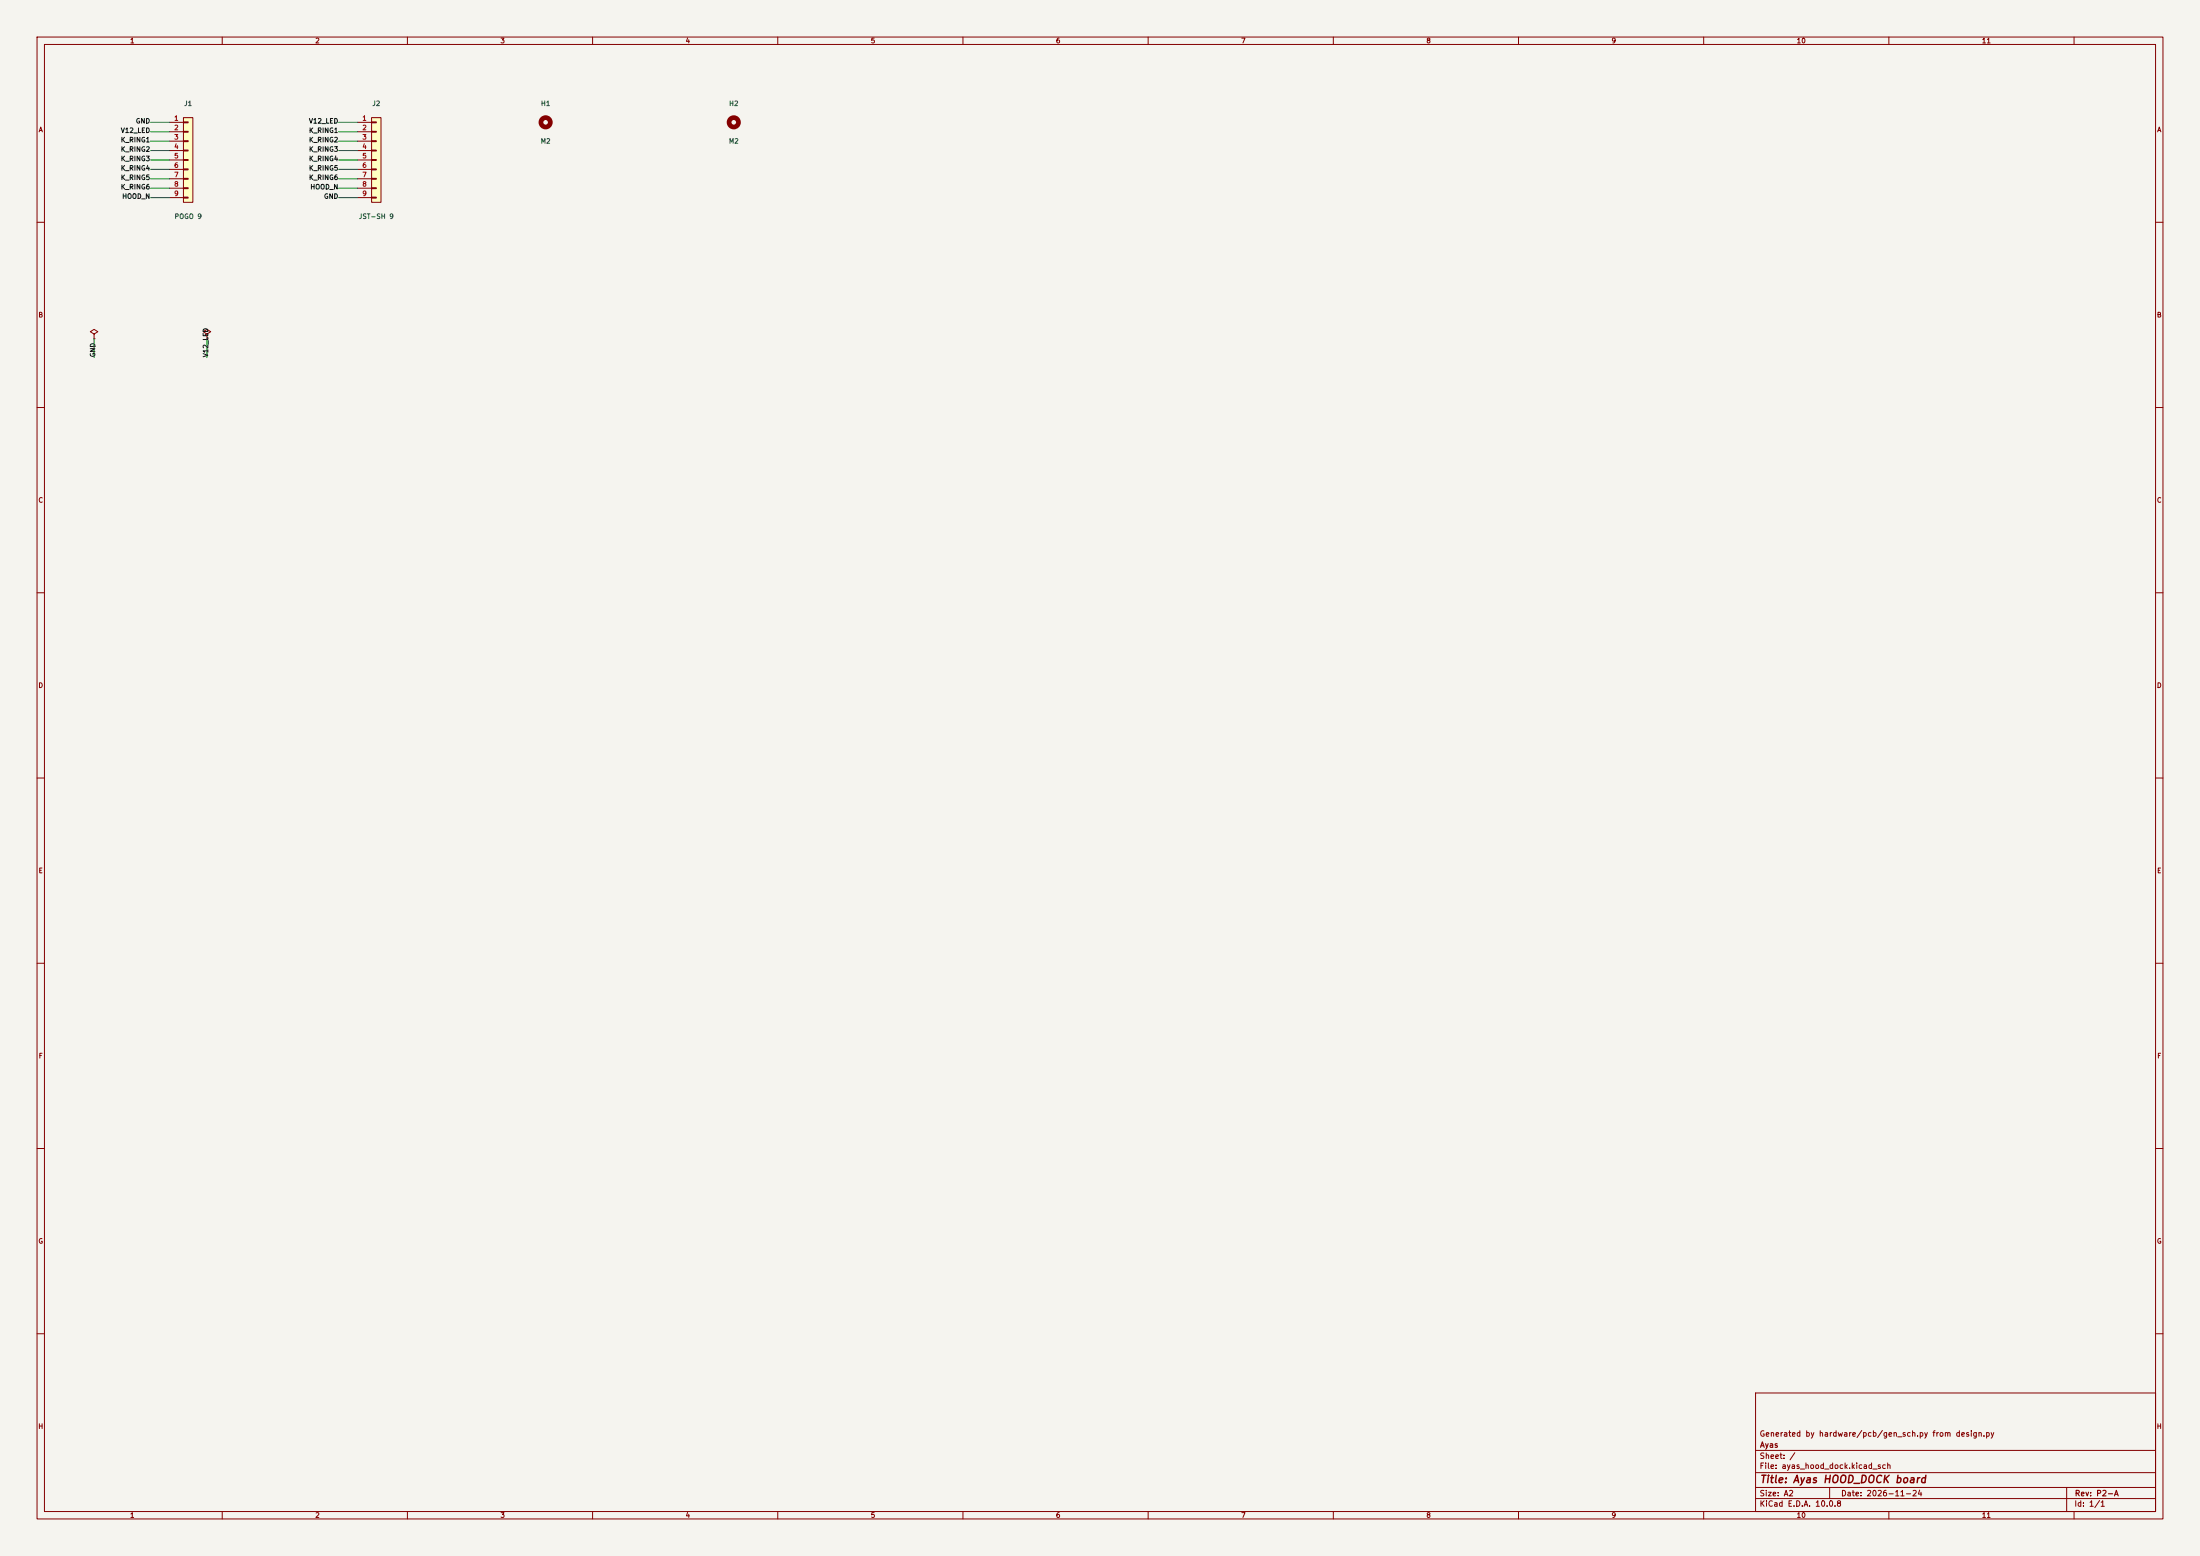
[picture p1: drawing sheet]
(kicad_sch
 (version 20250114)
 (generator "eeschema")
 (generator_version "9.0")
 (paper "A2")
 (title_block
  (title "Ayas HOOD_DOCK board")
  (date "2026-11-24")
  (rev "P2-A")
  (company "Ayas")
  (comment 1 "Generated by hardware/pcb/gen_sch.py from design.py"))
 (lib_symbols
  (symbol
   "Connector_Generic:Conn_01x09"
   (pin_names
    (offset 1.016) (hide yes)) (exclude_from_sim no) (in_bom yes) (on_board yes)
   (in_pos_files yes)
   (duplicate_pin_numbers_are_jumpers no)
   (property
    "Reference"
    "J" (at 0 12.7 0) (show_name no) (do_not_autoplace no) (effects (font (size 1.27 1.27))))
   (property
    "Value"
    "Conn_01x09" (at 0 -12.7 0) (show_name no) (do_not_autoplace no) (effects (font (size 1.27 1.27))))
   (property
    "Footprint"
    "" (at 0 0 0) (show_name no) (do_not_autoplace no) (hide yes) (effects (font (size 1.27 1.27))))
   (property
    "Datasheet"
    "" (at 0 0 0) (show_name no) (do_not_autoplace no) (hide yes) (effects (font (size 1.27 1.27))))
   (property
    "Description"
    "Generic connector, single row, 01x09, script generated (kicad-library-utils/schlib/autogen/connector/)" (at 0 0 0) (show_name no) (do_not_autoplace no) (hide yes) (effects (font (size 1.27 1.27))))
   (property
    "ki_keywords"
    "connector" (at 0 0 0) (show_name no) (do_not_autoplace no) (hide yes) (effects (font (size 1.27 1.27))))
   (property
    "ki_fp_filters"
    "Connector*:*_1x??_*" (at 0 0 0) (show_name no) (do_not_autoplace no) (hide yes) (effects (font (size 1.27 1.27))))
   (symbol
    "Conn_01x09_1_1"
    (rectangle (start -1.27 11.43) (end 1.27 -11.43) (stroke (width 0.254) (type default)) (fill (type background)))
    (rectangle (start -1.27 10.287) (end 0 10.033) (stroke (width 0.1524) (type default)) (fill (type none)))
    (rectangle (start -1.27 7.747) (end 0 7.493) (stroke (width 0.1524) (type default)) (fill (type none)))
    (rectangle (start -1.27 5.207) (end 0 4.953) (stroke (width 0.1524) (type default)) (fill (type none)))
    (rectangle (start -1.27 2.667) (end 0 2.413) (stroke (width 0.1524) (type default)) (fill (type none)))
    (rectangle (start -1.27 0.127) (end 0 -0.127) (stroke (width 0.1524) (type default)) (fill (type none)))
    (rectangle (start -1.27 -2.413) (end 0 -2.667) (stroke (width 0.1524) (type default)) (fill (type none)))
    (rectangle (start -1.27 -4.953) (end 0 -5.207) (stroke (width 0.1524) (type default)) (fill (type none)))
    (rectangle (start -1.27 -7.493) (end 0 -7.747) (stroke (width 0.1524) (type default)) (fill (type none)))
    (rectangle (start -1.27 -10.033) (end 0 -10.287) (stroke (width 0.1524) (type default)) (fill (type none)))
    (pin
    passive
    line (at -5.08 10.16 0) (length 3.81) (name
    "Pin_1" (effects (font (size 1.27 1.27)))) (number
    "1" (effects (font (size 1.27 1.27)))))
    (pin
    passive
    line (at -5.08 7.62 0) (length 3.81) (name
    "Pin_2" (effects (font (size 1.27 1.27)))) (number
    "2" (effects (font (size 1.27 1.27)))))
    (pin
    passive
    line (at -5.08 5.08 0) (length 3.81) (name
    "Pin_3" (effects (font (size 1.27 1.27)))) (number
    "3" (effects (font (size 1.27 1.27)))))
    (pin
    passive
    line (at -5.08 2.54 0) (length 3.81) (name
    "Pin_4" (effects (font (size 1.27 1.27)))) (number
    "4" (effects (font (size 1.27 1.27)))))
    (pin
    passive
    line (at -5.08 0 0) (length 3.81) (name
    "Pin_5" (effects (font (size 1.27 1.27)))) (number
    "5" (effects (font (size 1.27 1.27)))))
    (pin
    passive
    line (at -5.08 -2.54 0) (length 3.81) (name
    "Pin_6" (effects (font (size 1.27 1.27)))) (number
    "6" (effects (font (size 1.27 1.27)))))
    (pin
    passive
    line (at -5.08 -5.08 0) (length 3.81) (name
    "Pin_7" (effects (font (size 1.27 1.27)))) (number
    "7" (effects (font (size 1.27 1.27)))))
    (pin
    passive
    line (at -5.08 -7.62 0) (length 3.81) (name
    "Pin_8" (effects (font (size 1.27 1.27)))) (number
    "8" (effects (font (size 1.27 1.27)))))
    (pin
    passive
    line (at -5.08 -10.16 0) (length 3.81) (name
    "Pin_9" (effects (font (size 1.27 1.27)))) (number
    "9" (effects (font (size 1.27 1.27))))))
   (embedded_fonts no))
  (symbol
   "Mechanical:MountingHole"
   (pin_names
    (offset 1.016)) (exclude_from_sim no) (in_bom no) (on_board yes)
   (in_pos_files yes)
   (duplicate_pin_numbers_are_jumpers no)
   (property
    "Reference"
    "H" (at 0 5.08 0) (show_name no) (do_not_autoplace no) (effects (font (size 1.27 1.27))))
   (property
    "Value"
    "MountingHole" (at 0 3.175 0) (show_name no) (do_not_autoplace no) (effects (font (size 1.27 1.27))))
   (property
    "Footprint"
    "" (at 0 0 0) (show_name no) (do_not_autoplace no) (hide yes) (effects (font (size 1.27 1.27))))
   (property
    "Datasheet"
    "" (at 0 0 0) (show_name no) (do_not_autoplace no) (hide yes) (effects (font (size 1.27 1.27))))
   (property
    "Description"
    "Mounting Hole without connection" (at 0 0 0) (show_name no) (do_not_autoplace no) (hide yes) (effects (font (size 1.27 1.27))))
   (property
    "ki_keywords"
    "mounting hole" (at 0 0 0) (show_name no) (do_not_autoplace no) (hide yes) (effects (font (size 1.27 1.27))))
   (property
    "ki_fp_filters"
    "MountingHole*" (at 0 0 0) (show_name no) (do_not_autoplace no) (hide yes) (effects (font (size 1.27 1.27))))
   (symbol
    "MountingHole_0_1"
    (circle (center 0 0) (radius 1.27) (stroke (width 1.27) (type default)) (fill (type none))))
   (embedded_fonts no))
  (symbol
   "power:PWR_FLAG"
   (power global)
   (pin_numbers (hide yes))
   (pin_names
    (offset 0) (hide yes)) (exclude_from_sim no) (in_bom yes) (on_board yes)
   (in_pos_files yes)
   (duplicate_pin_numbers_are_jumpers no)
   (property
    "Reference"
    "#FLG" (at 0 1.905 0) (show_name no) (do_not_autoplace no) (hide yes) (effects (font (size 1.27 1.27))))
   (property
    "Value"
    "PWR_FLAG" (at 0 3.81 0) (show_name no) (do_not_autoplace no) (effects (font (size 1.27 1.27))))
   (property
    "Footprint"
    "" (at 0 0 0) (show_name no) (do_not_autoplace no) (hide yes) (effects (font (size 1.27 1.27))))
   (property
    "Datasheet"
    "" (at 0 0 0) (show_name no) (do_not_autoplace no) (hide yes) (effects (font (size 1.27 1.27))))
   (property
    "Description"
    "Special symbol for telling ERC where power comes from" (at 0 0 0) (show_name no) (do_not_autoplace no) (hide yes) (effects (font (size 1.27 1.27))))
   (property
    "ki_keywords"
    "flag power" (at 0 0 0) (show_name no) (do_not_autoplace no) (hide yes) (effects (font (size 1.27 1.27))))
   (symbol
    "PWR_FLAG_0_0"
    (pin
    power_out
    line (at 0 0 90) (length 0) (name
    "" (effects (font (size 1.27 1.27)))) (number
    "1" (effects (font (size 1.27 1.27))))))
   (symbol
    "PWR_FLAG_0_1"
    (polyline (pts (xy 0 0) (xy 0 1.27) (xy -1.016 1.905) (xy 0 2.54) (xy 1.016 1.905) (xy 0 1.27)) (stroke (width 0) (type default)) (fill (type none))))
   (embedded_fonts no)))
 (symbol
  (lib_id "Connector_Generic:Conn_01x09") (at 50.8 43.18 0) (unit 1) (exclude_from_sim no) (in_bom yes) (on_board yes) (dnp no)
  (property
   "Reference"
   "J1" (at 50.8 27.94 0) (effects (font (size 1.27 1.27))))
  (property
   "Value"
   "POGO 9" (at 50.8 58.42 0) (effects (font (size 1.27 1.27))))
  (property
   "Footprint"
   "ayas:Pogo_1x09_P2.54mm" (at 50.8 43.18 0) (effects (font (size 1.27 1.27)) (hide yes)))
  (property
   "Datasheet"
   "" (at 50.8 43.18 0) (effects (font (size 1.27 1.27)) (hide yes)))
  (property
   "MPN"
   "Mill-Max 0906 series spring pins (verify)" (at 50.8 43.18 0) (effects (font (size 1.27 1.27)) (hide yes)))
  (property
   "Note"
   "spring pins up through the top wall" (at 50.8 43.18 0) (effects (font (size 1.27 1.27)) (hide yes)))
  (pin
   "1")
  (pin
   "2")
  (pin
   "3")
  (pin
   "4")
  (pin
   "5")
  (pin
   "6")
  (pin
   "7")
  (pin
   "8")
  (pin
   "9")
  (instances (project
    "ayas_hood_dock" (path
    "/3084ad0e-a2b0-4c2e-b8a7-77e96d8a41d8" (reference "J1") (unit 1)))))
 (wire (pts (xy 45.72 33.02) (xy 40.64 33.02)) (stroke (width 0) (type default)))
 (label
  "GND" (at 40.64 33.02 180) (effects (font (size 1.27 1.27)) (justify right)))
 (wire (pts (xy 45.72 35.56) (xy 40.64 35.56)) (stroke (width 0) (type default)))
 (label
  "V12_LED" (at 40.64 35.56 180) (effects (font (size 1.27 1.27)) (justify right)))
 (wire (pts (xy 45.72 38.1) (xy 40.64 38.1)) (stroke (width 0) (type default)))
 (label
  "K_RING1" (at 40.64 38.1 180) (effects (font (size 1.27 1.27)) (justify right)))
 (wire (pts (xy 45.72 40.64) (xy 40.64 40.64)) (stroke (width 0) (type default)))
 (label
  "K_RING2" (at 40.64 40.64 180) (effects (font (size 1.27 1.27)) (justify right)))
 (wire (pts (xy 45.72 43.18) (xy 40.64 43.18)) (stroke (width 0) (type default)))
 (label
  "K_RING3" (at 40.64 43.18 180) (effects (font (size 1.27 1.27)) (justify right)))
 (wire (pts (xy 45.72 45.72) (xy 40.64 45.72)) (stroke (width 0) (type default)))
 (label
  "K_RING4" (at 40.64 45.72 180) (effects (font (size 1.27 1.27)) (justify right)))
 (wire (pts (xy 45.72 48.26) (xy 40.64 48.26)) (stroke (width 0) (type default)))
 (label
  "K_RING5" (at 40.64 48.26 180) (effects (font (size 1.27 1.27)) (justify right)))
 (wire (pts (xy 45.72 50.8) (xy 40.64 50.8)) (stroke (width 0) (type default)))
 (label
  "K_RING6" (at 40.64 50.8 180) (effects (font (size 1.27 1.27)) (justify right)))
 (wire (pts (xy 45.72 53.34) (xy 40.64 53.34)) (stroke (width 0) (type default)))
 (label
  "HOOD_N" (at 40.64 53.34 180) (effects (font (size 1.27 1.27)) (justify right)))
 (symbol
  (lib_id "Connector_Generic:Conn_01x09") (at 101.6 43.18 0) (unit 1) (exclude_from_sim no) (in_bom yes) (on_board yes) (dnp no)
  (property
   "Reference"
   "J2" (at 101.6 27.94 0) (effects (font (size 1.27 1.27))))
  (property
   "Value"
   "JST-SH 9" (at 101.6 58.42 0) (effects (font (size 1.27 1.27))))
  (property
   "Footprint"
   "Connector_JST:JST_SH_SM09B-SRSS-TB_1x09-1MP_P1.00mm_Horizontal" (at 101.6 43.18 0) (effects (font (size 1.27 1.27)) (hide yes)))
  (property
   "Datasheet"
   "" (at 101.6 43.18 0) (effects (font (size 1.27 1.27)) (hide yes)))
  (property
   "MPN"
   "SM09B-SRSS-TB (JST)" (at 101.6 43.18 0) (effects (font (size 1.27 1.27)) (hide yes)))
  (property
   "Note"
   "HOOD: to LIGHT/IO J5 (9-way)" (at 101.6 43.18 0) (effects (font (size 1.27 1.27)) (hide yes)))
  (pin
   "1")
  (pin
   "2")
  (pin
   "3")
  (pin
   "4")
  (pin
   "5")
  (pin
   "6")
  (pin
   "7")
  (pin
   "8")
  (pin
   "9")
  (instances (project
    "ayas_hood_dock" (path
    "/3084ad0e-a2b0-4c2e-b8a7-77e96d8a41d8" (reference "J2") (unit 1)))))
 (wire (pts (xy 96.52 33.02) (xy 91.44 33.02)) (stroke (width 0) (type default)))
 (label
  "V12_LED" (at 91.44 33.02 180) (effects (font (size 1.27 1.27)) (justify right)))
 (wire (pts (xy 96.52 35.56) (xy 91.44 35.56)) (stroke (width 0) (type default)))
 (label
  "K_RING1" (at 91.44 35.56 180) (effects (font (size 1.27 1.27)) (justify right)))
 (wire (pts (xy 96.52 38.1) (xy 91.44 38.1)) (stroke (width 0) (type default)))
 (label
  "K_RING2" (at 91.44 38.1 180) (effects (font (size 1.27 1.27)) (justify right)))
 (wire (pts (xy 96.52 40.64) (xy 91.44 40.64)) (stroke (width 0) (type default)))
 (label
  "K_RING3" (at 91.44 40.64 180) (effects (font (size 1.27 1.27)) (justify right)))
 (wire (pts (xy 96.52 43.18) (xy 91.44 43.18)) (stroke (width 0) (type default)))
 (label
  "K_RING4" (at 91.44 43.18 180) (effects (font (size 1.27 1.27)) (justify right)))
 (wire (pts (xy 96.52 45.72) (xy 91.44 45.72)) (stroke (width 0) (type default)))
 (label
  "K_RING5" (at 91.44 45.72 180) (effects (font (size 1.27 1.27)) (justify right)))
 (wire (pts (xy 96.52 48.26) (xy 91.44 48.26)) (stroke (width 0) (type default)))
 (label
  "K_RING6" (at 91.44 48.26 180) (effects (font (size 1.27 1.27)) (justify right)))
 (wire (pts (xy 96.52 50.8) (xy 91.44 50.8)) (stroke (width 0) (type default)))
 (label
  "HOOD_N" (at 91.44 50.8 180) (effects (font (size 1.27 1.27)) (justify right)))
 (wire (pts (xy 96.52 53.34) (xy 91.44 53.34)) (stroke (width 0) (type default)))
 (label
  "GND" (at 91.44 53.34 180) (effects (font (size 1.27 1.27)) (justify right)))
 (symbol
  (lib_id "Mechanical:MountingHole") (at 147.32 33.02 0) (unit 1) (exclude_from_sim no) (in_bom yes) (on_board yes) (dnp no)
  (property
   "Reference"
   "H1" (at 147.32 27.94 0) (effects (font (size 1.27 1.27))))
  (property
   "Value"
   "M2" (at 147.32 38.1 0) (effects (font (size 1.27 1.27))))
  (property
   "Footprint"
   "MountingHole:MountingHole_2.2mm_M2" (at 147.32 33.02 0) (effects (font (size 1.27 1.27)) (hide yes)))
  (property
   "Datasheet"
   "" (at 147.32 33.02 0) (effects (font (size 1.27 1.27)) (hide yes)))
  (property
   "MPN"
   "" (at 147.32 33.02 0) (effects (font (size 1.27 1.27)) (hide yes)))
  (instances (project
    "ayas_hood_dock" (path
    "/3084ad0e-a2b0-4c2e-b8a7-77e96d8a41d8" (reference "H1") (unit 1)))))
 (symbol
  (lib_id "Mechanical:MountingHole") (at 198.12 33.02 0) (unit 1) (exclude_from_sim no) (in_bom yes) (on_board yes) (dnp no)
  (property
   "Reference"
   "H2" (at 198.12 27.94 0) (effects (font (size 1.27 1.27))))
  (property
   "Value"
   "M2" (at 198.12 38.1 0) (effects (font (size 1.27 1.27))))
  (property
   "Footprint"
   "MountingHole:MountingHole_2.2mm_M2" (at 198.12 33.02 0) (effects (font (size 1.27 1.27)) (hide yes)))
  (property
   "Datasheet"
   "" (at 198.12 33.02 0) (effects (font (size 1.27 1.27)) (hide yes)))
  (property
   "MPN"
   "" (at 198.12 33.02 0) (effects (font (size 1.27 1.27)) (hide yes)))
  (instances (project
    "ayas_hood_dock" (path
    "/3084ad0e-a2b0-4c2e-b8a7-77e96d8a41d8" (reference "H2") (unit 1)))))
 (symbol
  (lib_id "power:PWR_FLAG") (at 25.4 91.44 0) (unit 1) (exclude_from_sim no) (in_bom no) (on_board no) (dnp no)
  (property
   "Reference"
   "#FLG01" (at 25.4 86.44 0) (effects (font (size 1.27 1.27)) (hide yes)))
  (property
   "Value"
   "PWR_FLAG" (at 25.4 87.94 0) (effects (font (size 1.27 1.27)) (hide yes)))
  (property
   "Footprint"
   "" (at 25.4 91.44 0) (effects (font (size 1.27 1.27)) (hide yes)))
  (pin
   "1")
  (instances (project
    "ayas_hood_dock" (path
    "/3084ad0e-a2b0-4c2e-b8a7-77e96d8a41d8" (reference "#FLG01") (unit 1)))))
 (wire (pts (xy 25.4 91.44) (xy 25.4 96.52)) (stroke (width 0) (type default)))
 (label
  "GND" (at 25.4 96.52 270) (effects (font (size 1.27 1.27)) (justify left)))
 (symbol
  (lib_id "power:PWR_FLAG") (at 55.88 91.44 0) (unit 1) (exclude_from_sim no) (in_bom no) (on_board no) (dnp no)
  (property
   "Reference"
   "#FLG02" (at 55.88 86.44 0) (effects (font (size 1.27 1.27)) (hide yes)))
  (property
   "Value"
   "PWR_FLAG" (at 55.88 87.94 0) (effects (font (size 1.27 1.27)) (hide yes)))
  (property
   "Footprint"
   "" (at 55.88 91.44 0) (effects (font (size 1.27 1.27)) (hide yes)))
  (pin
   "1")
  (instances (project
    "ayas_hood_dock" (path
    "/3084ad0e-a2b0-4c2e-b8a7-77e96d8a41d8" (reference "#FLG02") (unit 1)))))
 (wire (pts (xy 55.88 91.44) (xy 55.88 96.52)) (stroke (width 0) (type default)))
 (label
  "V12_LED" (at 55.88 96.52 270) (effects (font (size 1.27 1.27)) (justify left)))
 (sheet_instances (path
   "/"
   (page "1"))))
